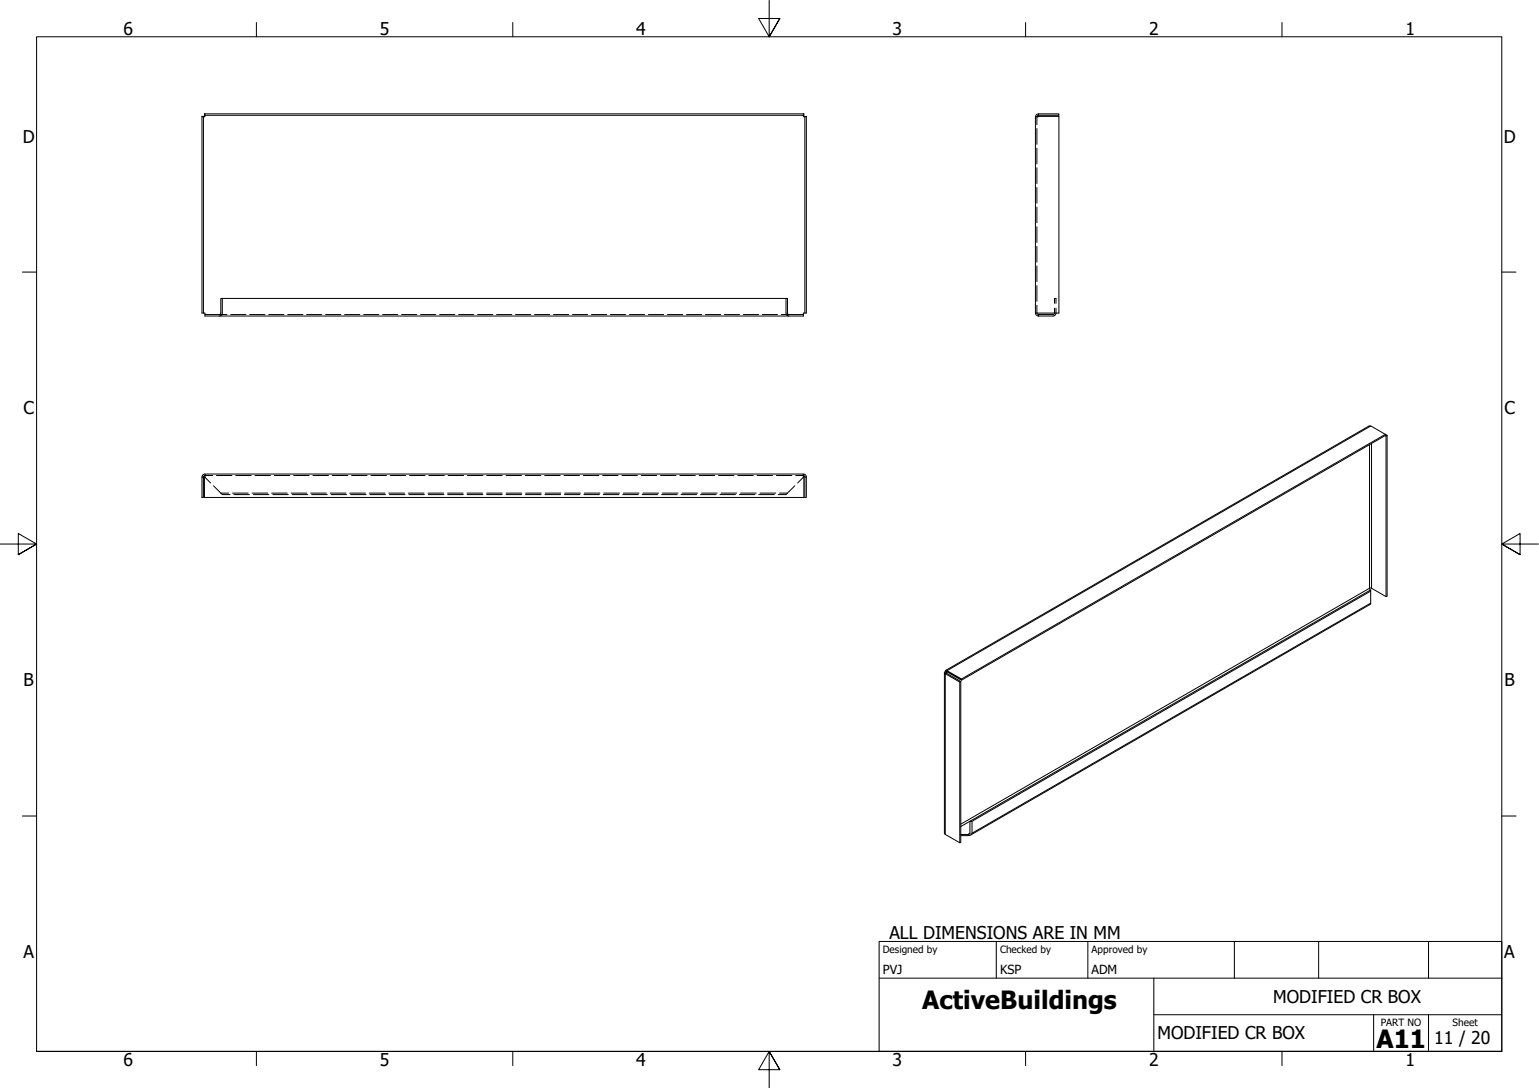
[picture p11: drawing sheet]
<svg xmlns="http://www.w3.org/2000/svg" width="420mm" height="297mm" viewBox="0 0 420 297" stroke-linecap="round" stroke-linejoin="round" font-family="sans-serif">
<!-- layer: Hidden (ISO) -->
<g fill="none" stroke="#000" stroke-width=".27">
<path d="M55.1 31.9h.2M55.4 31.9h.1M55.9 31.1v.1M55.9 31.4v.1M219.3 31.1v.1M219.3 31.4v.1M219.7 31.9h.2M220 31.9h.1M283.1 31.9v2.1M283.1 35.1v4.3M283.1 40.5v4.3M283.1 45.8v4.3"/>
<path d="M283.1 51.2v4.3M283.1 56.5v4.3M283.1 61.9v4.3M283.1 67.3v4.3M283.1 72.6v4.3M283.1 78v4.3M59.9 85.9h2.1M63 85.9h4.1M68.2 85.9h4.1M73.4 85.9h4.1M78.5 85.9h4.2M83.7 85.9h4.2"/>
<path d="M88.9 85.9h4.1M94.1 85.9h4.1M99.3 85.9h4.1M104.5 85.9h4.1M109.6 85.9h4.2M114.8 85.9h4.2M120 85.9h4.2M125.2 85.9h4.1M130.4 85.9h4.1M135.6 85.9h4.1M140.7 85.9h4.2M145.9 85.9h4.2"/>
<path d="M151.1 85.9h4.2M156.3 85.9h4.1M161.5 85.9h4.1M166.7 85.9h4.1M171.9 85.9h4.1M177 85.9h4.2M182.2 85.9h4.2M187.4 85.9h4.2M192.6 85.9h4.1M197.8 85.9h4.1M202.9 85.9h4.2M208.1 85.9h4.2"/>
<path d="M213.3 85.9h2.1M283.1 83.3v2.2M287.9 84.1v1.4M288 81.5l-.1 1.3M288.2 81.5l.1 1.3M288.3 84.1v1.4M55.9 130.2l1.6 1.7M55.9 129.8h2.1M58.3 132.6l1.7 1.8M59.1 129.8h4.2M60.2 134.5l.1 .1M60.3 134.6h2.1"/>
<path d="M60.3 134.6l.1 .2M60.5 134.9l.2 .1h2.1M63.5 134.6h4.3M63.9 135h4.2M64.4 129.8h4.2M68.8 134.6h4.3M69.2 135h4.2M69.6 129.8h4.3M74.1 134.6h4.3M74.5 135h4.2M74.9 129.8h4.2M79.5 134.6h4.3"/>
<path d="M79.8 135h4.2M80.2 129.8h4.2M84.8 134.6h4.3M85.1 135h4.2M85.4 129.8h4.3M90.1 134.6h4.3M90.4 135h4.2M90.7 129.8h4.2M95.5 134.6h4.3M95.7 135h4.2M96 129.8h4.2M100.8 134.6h4.3"/>
<path d="M101 135h4.3M101.3 129.8h4.2M106.2 134.6h4.2M106.3 135h4.3M106.5 129.8h4.3M111.5 134.6h4.3M111.6 135h4.3M111.8 129.8h4.2M116.8 134.6h4.3M116.9 135h4.3M117.1 129.8h4.2M122.2 134.6h4.2"/>
<path d="M122.2 135h4.3M122.3 129.8h4.3M127.5 134.6h4.3M127.6 135h4.2M127.6 129.8h4.2M132.8 134.6h4.3M132.9 135h4.2M132.9 129.8h4.2M138.2 129.8h4.2M138.2 135h4.2M138.2 134.6h4.2M143.4 129.8h4.3"/>
<path d="M143.5 135h4.2M143.5 134.6h4.3M148.7 129.8h4.2M148.8 135h4.2M148.8 134.6h4.3M154 129.8h4.2M154.1 135h4.2M154.2 134.6h4.3M159.3 129.8h4.2M159.4 135h4.2M159.5 134.6h4.3M164.5 129.8h4.2"/>
<path d="M164.7 135h4.3M164.8 134.6h4.3M169.8 129.8h4.2M170 135h4.3M170.2 134.6h4.3M175.1 129.8h4.2M175.3 135h4.3M175.5 134.6h4.3M180.3 129.8h4.3M180.6 135h4.3M180.8 134.6h4.3M185.6 129.8h4.2"/>
<path d="M185.9 135h4.3M186.2 134.6h4.3M190.9 129.8h4.2M191.2 135h4.3M191.5 134.6h4.3M196.2 129.8h4.2M196.6 135h4.2M196.8 134.6h4.3M201.4 129.8h4.2M201.9 135h4.2M202.2 134.6h4.3M206.7 129.8h4.2"/>
<path d="M207.2 135h4.2M207.5 134.6h4.3M212 129.8h4.2M212.9 134.6h2.1M214.7 134.9l-.1 .1h-2.1M215.1 134.5l-.2 .3M217 132.6l-1.7 1.8M217.2 129.8h2.1M219.3 130.2l-1.5 1.7"/>
</g>
<!-- layer: Visible (ISO) -->
<g fill="none" stroke="#000" stroke-width=".27">
<path d="M55.8 31.1h163.7v.4h-163.7zM55.9 31.5v.4h-.4M219.3 31.5v.4h.4M282.7 31.9l6.4-.1v53.7h-6.4zM283.5 31.1h5.6v.4h-5.6zM283.5 31.1a.79 .79 0 0 0-.8 .8M283.5 31.5l-.4 .4M55.5 85.5v-53.7h-.4v53.7h.8v.4M59.9 86.3l.4-.2 .3-.4 .1-4.2h-.4l-.1 4.2-.3 .2h-4v.4h163.4v-.4h-3.9l-.3-.2-.1-4.2h-.4v4l.2 .5 .6 .3M60.7 81.5h153.9M219.7 85.5v-53.7h.4v53.7h-.8v.4M282.7 85.5a.79 .79 0 0 0 .8 .8"/>
<path d="M283.1 85.5l.4 .4M283.5 85.9h.1M287.9 85.5l-.4 .4h-4v.4M288.3 85.5l-.2 .5-.4 .2-4.2 .1M378.2 118.9l-115.7 66.8M378.4 119l.3-.1-.5-.3-115.7 66.8M378.4 119l-.2-.4-4-2.3h-.4l-115.6 66.7M378.4 119v43.9M378.7 118.9v43.8l-.3 .2M55.1 130.2h.4v5.6h-.4zM55.9 129.8l-.4 .4M55.9 129.4a.79 .79 0 0 0-.8 .8"/>
<path d="M55.9 129.4h163.4l.2 6.4h-163.7zM219.3 129.8l.4 .4M219.3 129.4a.79 .79 0 0 1 .8 .8M219.7 130.2h.4v5.6h-.4zM374.2 161.1l-.3-.3 .2-.3 4.3 2.4M374.2 161.4l-108.8 62.8M257.8 183.7v43.8l.3 .3 3.9 2.3 .3-.2v-43.8M258.1 183.4l.2 .1M258.1 183.4l-.3 .3 .3 .3 .2-.2 4 2.3M258.1 183.9l3.9 2.3 .3-.1M258.3 183.5v.3M258.5 183.3l-.2 .2"/>
<path d="M258.5 183.1l4 2.3v.3l-4-2.3zM258.5 183.1l-.3-.1-.1 .4M262 186.2v43.9M262.3 227.8l2.4-.1 .1-3.5h.6l-.1 3.5-.7 .4h-2.3M264.8 224.2l109.4-63.1v3.8l-109.2 63.1"/>
</g>
<!-- layer: Visible Narrow (ISO) -->
<path d="M374.2 116.3l-115.6 66.8M373.9 121.4v39.2l-111.6 64.4M374.4 121.1v39.5M374.2 164.7l-108.8 62.8M258.1 184v43.8M258.5 183.4l-.2 .4M264.8 224.2l-2.5 1.5M264.8 227.5l-.6 .3" fill="none" stroke="#000" stroke-width=".27"/>
<!-- layer: Border (ISO) -->
<g fill="none" stroke="#000" stroke-width=".27">
<path d="M70 6.1v3.9M140 6.1v3.9M210 0v10l-2.9-5h5.8l-2.9 5 2.9-5M280 6.1v3.9M350 6.1v3.9M6.1 74.3h3.9M410 74.3h3.9M0 148.5h10l-5-2.8v5.7l5-2.9-5 2.9M420 148.5h-10l5-2.8v5.7l-5-2.9 5 2.9M6.1 222.8h3.9M410 222.8h3.9M10 287v-277h400v277h-400h400"/>
<path d="M70 287v3.9M140 287v3.9M212.9 292l-2.9-5 2.9 5h-5.8l2.9-5v10M280 287v3.9M350 287v3.9"/>
</g>
<!-- layer: Title (ISO) -->
<path d="M240 257h170v30h-170zM272 257v10M297 257v10M337 257v10M360 257v10M390 257v10M240 267h170M315 277h95M315 267v20M375 277v10M390 277v10" fill="none" stroke="#000" stroke-width=".27"/>
<g font-size="6.9">
<text x="251.8" y="275.5">ActiveBuildings</text>
<text x="375.8" y="286.1">A11</text>
</g>
<g font-size="4.8">
<text x="33.7" y="9.6">6</text>
<text x="103.7" y="9.6">5</text>
<text x="173.7" y="9.6">4</text>
<text x="243.7" y="9.6">3</text>
<text x="313.7" y="9.6">2</text>
<text x="383.7" y="9.6">1</text>
<text x="6.2" y="38.9">D</text>
<text x="410.5" y="38.9">D</text>
<text x="6.4" y="113.2">C</text>
<text x="410.7" y="113.2">C</text>
<text x="6.4" y="187.4">B</text>
<text x="410.7" y="187.4">B</text>
<text x="242.8" y="256.3">ALL DIMENSIONS ARE IN MM</text>
<text x="6.4" y="261.7">A</text>
<text x="410.7" y="261.7">A</text>
<text x="347.6" y="273.8">MODIFIED CR BOX</text>
<text x="316" y="283.7">MODIFIED CR BOX</text>
<text x="391.6" y="285">11 / 20</text>
<text x="33.7" y="290.9">6</text>
<text x="103.7" y="290.9">5</text>
<text x="173.7" y="290.9">4</text>
<text x="243.7" y="290.9">3</text>
<text x="313.7" y="290.9">2</text>
<text x="383.7" y="290.9">1</text>
</g>
<g font-size="3.4">
<text x="241" y="266">PVJ</text>
<text x="273" y="266">KSP</text>
<text x="298" y="266">ADM</text>
</g>
<g font-size="2.7">
<text x="241" y="260.1">Designed by</text>
<text x="273" y="260.1">Checked by</text>
<text x="298" y="260.1">Approved by</text>
<text x="376.9" y="280.1">PART NO</text>
<text x="396.6" y="280.1">Sheet</text>
</g>
</svg>
